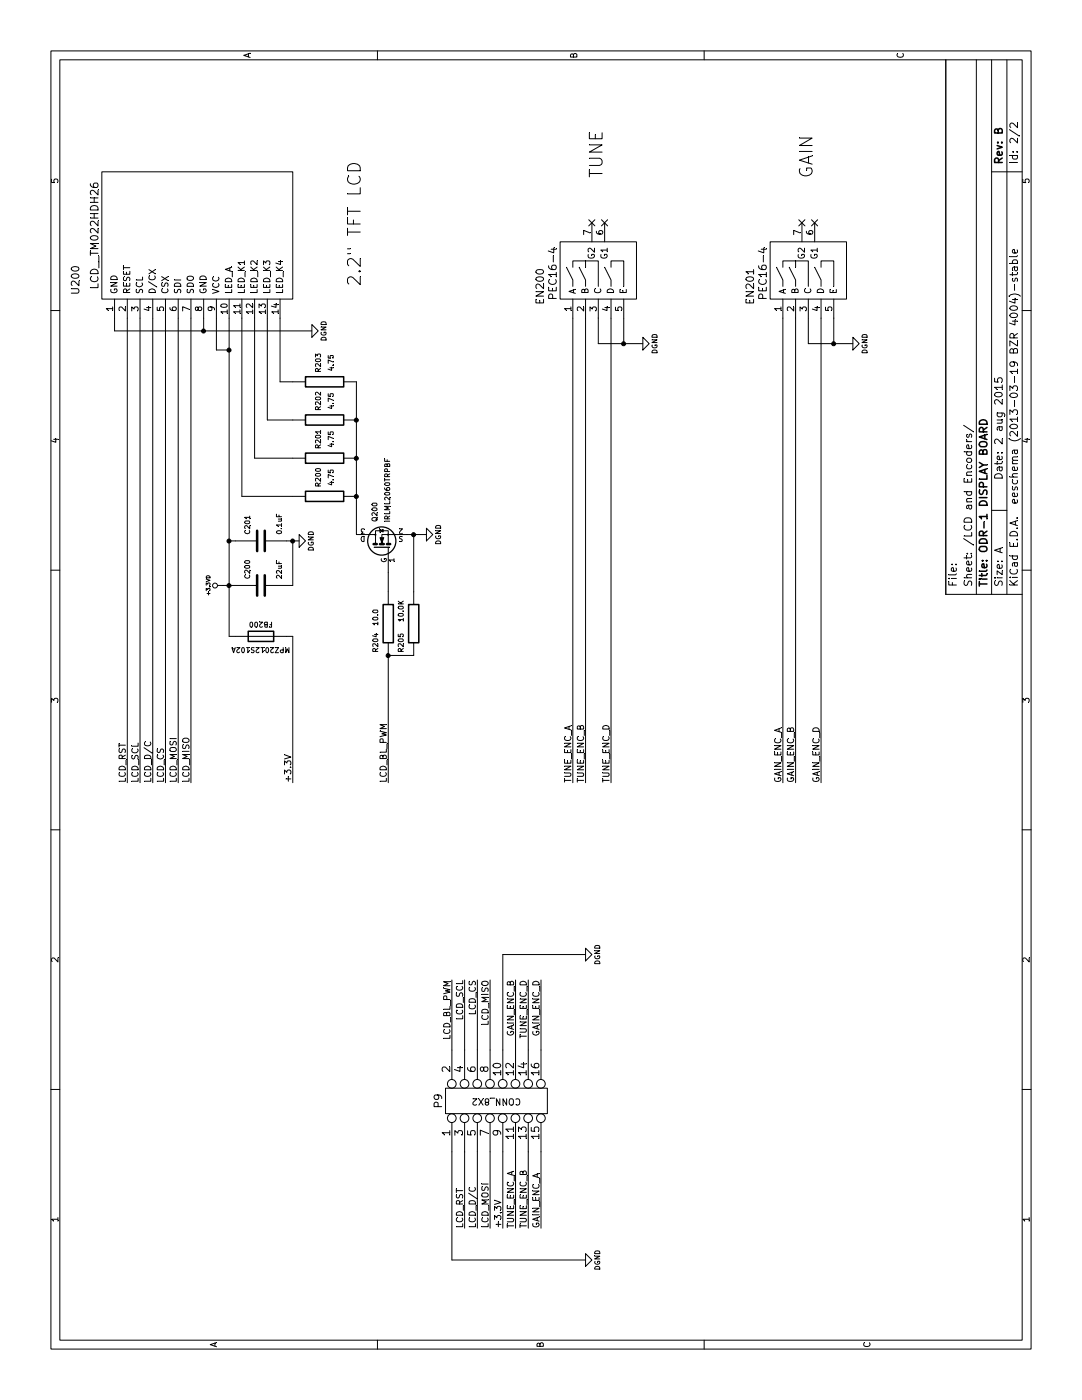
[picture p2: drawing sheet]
EESchema Schematic File Version 2  date 8/2/2015 6:47:50 AM
LIBS:power
LIBS:device
LIBS:transistors
LIBS:conn
LIBS:linear
LIBS:regul
LIBS:74xx
LIBS:cmos4000
LIBS:adc-dac
LIBS:memory
LIBS:xilinx
LIBS:microcontrollers
LIBS:dsp
LIBS:microchip
LIBS:analog_switches
LIBS:motorola
LIBS:texas
LIBS:intel
LIBS:audio
LIBS:interface
LIBS:digital-audio
LIBS:philips
LIBS:display
LIBS:cypress
LIBS:siliconi
LIBS:opto
LIBS:atmel
LIBS:contrib
LIBS:valves
LIBS:Display_Board-cache
EELAYER 27 0
EELAYER END
$Descr A 11000 8500
encoding utf-8
Sheet 2 2
Title "ODR-1 DISPLAY BOARD"
Date "2 aug 2015"
Rev "B"
Comp ""
Comment1 ""
Comment2 ""
Comment3 ""
Comment4 ""
$EndDescr
$Comp
L LCD__TM022HDH26 U200
U 1 1
P 9100 1550
F 0 "U200" H 8800 2500 60  0000 C CNN
F 1 "LCD__TM022HDH26" H 9150 2350 60  0000 C CNN
F 2 "" H 9000 2050 60  0000 C CNN
F 3 "" H 9000 2050 60  0000 C CNN
	1    9100 1550
	1    0    0    -1  
$EndComp
$Comp
L PEC16-4 EN201
U 1 1
P 8850 6350
F 0 "EN201" H 8750 6800 60  0000 C CNN
F 1 "PEC16-4" H 8850 6700 60  0000 C CNN
F 2 "" H 8850 6350 60  0000 C CNN
F 3 "" H 8850 6350 60  0000 C CNN
	1    8850 6350
	1    0    0    -1  
$EndComp
$Comp
L DGND #PWR01
U 1 1
P 8300 6700
F 0 "#PWR01" H 8300 6700 40  0001 C CNN
F 1 "DGND" H 8300 6600 40  0000 C CNN
F 2 "~" H 8300 6700 60  0000 C CNN
F 3 "~" H 8300 6700 60  0000 C CNN
	1    8300 6700
	1    0    0    -1  
$EndComp
$Comp
L PEC16-4 EN200
U 1 1
P 8850 4700
F 0 "EN200" H 8750 5150 60  0000 C CNN
F 1 "PEC16-4" H 8850 5050 60  0000 C CNN
F 2 "" H 8850 4700 60  0000 C CNN
F 3 "" H 8850 4700 60  0000 C CNN
	1    8850 4700
	1    0    0    -1  
$EndComp
$Comp
L DGND #PWR02
U 1 1
P 8300 5050
F 0 "#PWR02" H 8300 5050 40  0001 C CNN
F 1 "DGND" H 8300 4950 40  0000 C CNN
F 2 "~" H 8300 5050 60  0000 C CNN
F 3 "~" H 8300 5050 60  0000 C CNN
	1    8300 5050
	1    0    0    -1  
$EndComp
Text Notes 9600 4750 0    100  ~ 0
TUNE
Text Notes 9600 6400 0    100  ~ 0
GAIN
$Comp
L R R200
U 1 1
P 7100 2550
F 0 "R200" H 6950 2500 40  0000 C CNN
F 1 "4.75" H 6950 2600 40  0000 C CNN
F 2 "~" V 7030 2550 30  0000 C CNN
F 3 "~" H 7100 2550 30  0000 C CNN
	1    7100 2550
	-1   0    0    1   
$EndComp
$Comp
L R R201
U 1 1
P 7400 2550
F 0 "R201" H 7250 2500 40  0000 C CNN
F 1 "4.75" H 7250 2600 40  0000 C CNN
F 2 "0805" V 7330 2550 30  0001 C CNN
F 3 "~" H 7400 2550 30  0000 C CNN
	1    7400 2550
	-1   0    0    1   
$EndComp
$Comp
L R R202
U 1 1
P 7700 2550
F 0 "R202" H 7550 2500 40  0000 C CNN
F 1 "4.75" H 7550 2600 40  0000 C CNN
F 2 "0805" V 7630 2550 30  0001 C CNN
F 3 "~" H 7700 2550 30  0000 C CNN
	1    7700 2550
	-1   0    0    1   
$EndComp
$Comp
L R R203
U 1 1
P 8000 2550
F 0 "R203" H 7850 2500 40  0000 C CNN
F 1 "4.75" H 7850 2600 40  0000 C CNN
F 2 "0805" V 7930 2550 30  0001 C CNN
F 3 "~" H 8000 2550 30  0000 C CNN
	1    8000 2550
	-1   0    0    1   
$EndComp
$Comp
L C C201
U 1 1
P 6750 2050
F 0 "C201" H 6800 2150 40  0000 L CNN
F 1 "0.1uF" H 6800 1900 40  0000 L CNN
F 2 "~" H 6788 1900 30  0000 C CNN
F 3 "~" H 6750 2050 60  0000 C CNN
	1    6750 2050
	1    0    0    -1  
$EndComp
$Comp
L DGND #PWR03
U 1 1
P 6750 2350
F 0 "#PWR03" H 6750 2350 40  0001 C CNN
F 1 "DGND" H 6750 2250 40  0000 C CNN
F 2 "~" H 6750 2350 60  0000 C CNN
F 3 "~" H 6750 2350 60  0000 C CNN
	1    6750 2350
	1    0    0    -1  
$EndComp
$Comp
L +3.3VD #PWR04
U 1 1
P 6400 1750
F 0 "#PWR04" H 6400 1710 30  0001 C CNN
F 1 "+3.3VD" H 6400 1860 30  0000 C CNN
F 2 "~" H 6400 1750 60  0000 C CNN
F 3 "~" H 6400 1750 60  0000 C CNN
	1    6400 1750
	1    0    0    -1  
$EndComp
$Comp
L DGND #PWR05
U 1 1
P 8400 2450
F 0 "#PWR05" H 8400 2450 40  0001 C CNN
F 1 "DGND" H 8400 2350 40  0000 C CNN
F 2 "~" H 8400 2450 60  0000 C CNN
F 3 "~" H 8400 2450 60  0000 C CNN
	1    8400 2450
	1    0    0    -1  
$EndComp
$Comp
L BSS138 Q200
U 1 1
P 6700 3000
F 0 "Q200" H 6900 3050 40  0000 L CNN
F 1 "IRLML2060TRPBF" H 7400 2950 40  0000 R CNN
F 2 "SOT-23" H 6570 3102 29  0001 C CNN
F 3 "~" H 6700 3000 60  0000 C CNN
	1    6700 3000
	1    0    0    -1  
$EndComp
$Comp
L DGND #PWR06
U 1 1
P 6800 3350
F 0 "#PWR06" H 6800 3350 40  0001 C CNN
F 1 "DGND" H 6800 3250 40  0000 C CNN
F 2 "~" H 6800 3350 60  0000 C CNN
F 3 "~" H 6800 3350 60  0000 C CNN
	1    6800 3350
	1    0    0    -1  
$EndComp
$Comp
L R R204
U 1 1
P 6100 3050
F 0 "R204" V 6200 3200 40  0000 C CNN
F 1 "10.0" V 6200 3000 40  0000 C CNN
F 2 "0805" V 6030 3050 30  0001 C CNN
F 3 "~" H 6100 3050 30  0000 C CNN
	1    6100 3050
	0    -1   -1   0   
$EndComp
$Comp
L R R205
U 1 1
P 6100 3250
F 0 "R205" V 6200 3400 40  0000 C CNN
F 1 "10.0K" V 6200 3150 40  0000 C CNN
F 2 "0805" V 6030 3250 30  0001 C CNN
F 3 "~" H 6100 3250 30  0000 C CNN
	1    6100 3250
	0    -1   -1   0   
$EndComp
Text Label 4850 3050 0    50   ~ 0
LCD_BL_PWM
Text Label 4850 1000 0    50   ~ 0
LCD_RST
Text Label 4850 1100 0    50   ~ 0
LCD_SCL
Text Label 4850 1200 0    50   ~ 0
LCD_D/C
Text Label 4850 1300 0    50   ~ 0
LCD_CS
Text Label 4850 1400 0    50   ~ 0
LCD_MOSI
Text Label 4850 1500 0    50   ~ 0
LCD_MISO
Text Label 1350 3650 0    50   ~ 0
LCD_RST
Text Label 3300 3650 2    50   ~ 0
LCD_SCL
Text Label 1350 3750 0    50   ~ 0
LCD_D/C
Text Label 3300 3750 2    50   ~ 0
LCD_CS
Text Label 1350 3850 0    50   ~ 0
LCD_MOSI
Text Label 3300 3850 2    50   ~ 0
LCD_MISO
$Comp
L C C200
U 1 1
P 6400 2050
F 0 "C200" H 6450 2150 40  0000 L CNN
F 1 "22uF" H 6450 1900 40  0000 L CNN
F 2 "0805" H 6438 1900 30  0001 C CNN
F 3 "~" H 6400 2050 60  0000 C CNN
	1    6400 2050
	1    0    0    -1  
$EndComp
$Comp
L BEAD FB200
U 1 1
P 6000 2050
F 0 "FB200" V 6100 2050 40  0000 C CNN
F 1 "MPZ2012S102A" V 5900 2050 40  0000 C CNN
F 2 "0805" V 5930 2100 30  0001 C CNN
F 3 "~" H 6000 2100 30  0000 C CNN
	1    6000 2050
	1    0    0    -1  
$EndComp
Wire Wire Line
	4850 6150 8500 6150
Wire Wire Line
	4850 6250 8500 6250
Wire Wire Line
	4850 6450 8500 6450
Wire Wire Line
	8500 6350 8300 6350
Wire Wire Line
	8300 6350 8300 6700
Wire Wire Line
	8500 6550 8300 6550
Connection ~ 8300 6550
Wire Wire Line
	4850 4500 8500 4500
Wire Wire Line
	4850 4600 8500 4600
Wire Wire Line
	4850 4800 8500 4800
Wire Wire Line
	8500 4700 8300 4700
Wire Wire Line
	8300 4700 8300 5050
Wire Wire Line
	8500 4900 8300 4900
Connection ~ 8300 4900
Wire Wire Line
	8500 1900 7100 1900
Wire Wire Line
	7100 1900 7100 2300
Wire Wire Line
	8500 2000 7400 2000
Wire Wire Line
	7400 2000 7400 2300
Wire Wire Line
	8500 2100 7700 2100
Wire Wire Line
	7700 2100 7700 2300
Wire Wire Line
	8500 2200 8000 2200
Wire Wire Line
	8000 2200 8000 2300
Wire Wire Line
	6000 1800 8500 1800
Wire Wire Line
	8500 1700 8250 1700
Wire Wire Line
	6400 2300 6400 2250
Wire Wire Line
	6750 2250 6750 2350
Connection ~ 6750 2300
Wire Wire Line
	8500 1000 4850 1000
Wire Wire Line
	8400 1600 8500 1600
Wire Wire Line
	8500 1100 4850 1100
Wire Wire Line
	8500 1200 4850 1200
Wire Wire Line
	8500 1300 4850 1300
Wire Wire Line
	8500 1400 4850 1400
Wire Wire Line
	8500 1500 4850 1500
Wire Wire Line
	6400 2300 6750 2300
Wire Wire Line
	6400 1750 6400 1850
Wire Wire Line
	6750 1800 6750 1800
Wire Wire Line
	6750 1800 6750 1850
Connection ~ 6400 1800
Connection ~ 6750 1800
Wire Wire Line
	8250 1700 8250 1800
Connection ~ 8250 1800
Connection ~ 8400 1600
Wire Wire Line
	8500 900  8400 900 
Wire Wire Line
	8400 900  8400 2450
Connection ~ 7700 2800
Connection ~ 7400 2800
Connection ~ 7100 2800
Wire Wire Line
	6800 2800 8000 2800
Wire Wire Line
	6800 3200 6800 3350
Wire Wire Line
	6500 3050 6350 3050
Wire Wire Line
	6350 3250 6800 3250
Connection ~ 6800 3250
Wire Wire Line
	5850 3050 5850 3250
Wire Wire Line
	4850 3050 5850 3050
Connection ~ 5850 3050
Wire Wire Line
	1100 3550 1950 3550
Wire Wire Line
	1950 3650 1350 3650
Wire Wire Line
	1950 3750 1350 3750
Wire Wire Line
	1950 3850 1350 3850
Wire Wire Line
	1950 4250 1350 4250
Wire Wire Line
	2750 3550 3300 3550
Wire Wire Line
	2750 3650 3300 3650
Wire Wire Line
	6000 1800 6000 1850
Wire Wire Line
	4850 2300 6000 2300
Wire Wire Line
	6000 2300 6000 2250
Text Label 4850 2300 0    50   ~ 0
+3.3V
Text Label 4850 4500 0    50   ~ 0
TUNE_ENC_A
Text Label 4850 4600 0    50   ~ 0
TUNE_ENC_B
Text Label 4850 4800 0    50   ~ 0
TUNE_ENC_D
Text Label 4850 6150 0    50   ~ 0
GAIN_ENC_A
Text Label 4850 6250 0    50   ~ 0
GAIN_ENC_B
Text Label 4850 6450 0    50   ~ 0
GAIN_ENC_D
Text Label 1350 4050 0    50   ~ 0
TUNE_ENC_A
Text Label 1350 4150 0    50   ~ 0
TUNE_ENC_B
Text Label 3300 4150 2    50   ~ 0
TUNE_ENC_D
Text Label 1350 4250 0    50   ~ 0
GAIN_ENC_A
Text Label 3300 4050 2    50   ~ 0
GAIN_ENC_B
Text Label 3300 4250 2    50   ~ 0
GAIN_ENC_D
$Comp
L DGND #PWR07
U 1 1
P 1100 4600
F 0 "#PWR07" H 1100 4600 40  0001 C CNN
F 1 "DGND" H 1100 4500 40  0000 C CNN
F 2 "~" H 1100 4600 60  0000 C CNN
F 3 "~" H 1100 4600 60  0000 C CNN
	1    1100 4600
	1    0    0    -1  
$EndComp
Text Notes 8750 2850 0    100  ~ 0
2.2" TFT LCD
Wire Wire Line
	1100 3550 1100 4600
Text Label 3300 3550 2    50   ~ 0
LCD_BL_PWM
Wire Wire Line
	2750 3750 3300 3750
Wire Wire Line
	2750 3950 3500 3950
Wire Wire Line
	2750 3850 3300 3850
NoConn ~ 9250 6400
NoConn ~ 9250 4750
Wire Wire Line
	2750 4150 3300 4150
Wire Wire Line
	2750 4250 3300 4250
Wire Wire Line
	2750 4050 3300 4050
Wire Wire Line
	1950 4150 1350 4150
Wire Wire Line
	1950 4050 1350 4050
Text Label 1350 3950 0    50   ~ 0
+3.3V
$Comp
L CONN_8X2 P9
U 1 1
P 2350 3900
F 0 "P9" H 2350 4350 60  0000 C CNN
F 1 "CONN_8X2" V 2350 3900 50  0000 C CNN
F 2 "~" H 2350 3900 60  0000 C CNN
F 3 "~" H 2350 3900 60  0000 C CNN
	1    2350 3900
	1    0    0    -1  
$EndComp
Wire Wire Line
	1950 3950 1350 3950
$Comp
L DGND #PWR08
U 1 1
P 3500 4600
F 0 "#PWR08" H 3500 4600 40  0001 C CNN
F 1 "DGND" H 3500 4500 40  0000 C CNN
F 2 "~" H 3500 4600 60  0000 C CNN
F 3 "~" H 3500 4600 60  0000 C CNN
	1    3500 4600
	1    0    0    -1  
$EndComp
Wire Wire Line
	3500 3950 3500 4600
NoConn ~ 9250 4650
NoConn ~ 9250 6300
$EndSCHEMATC
